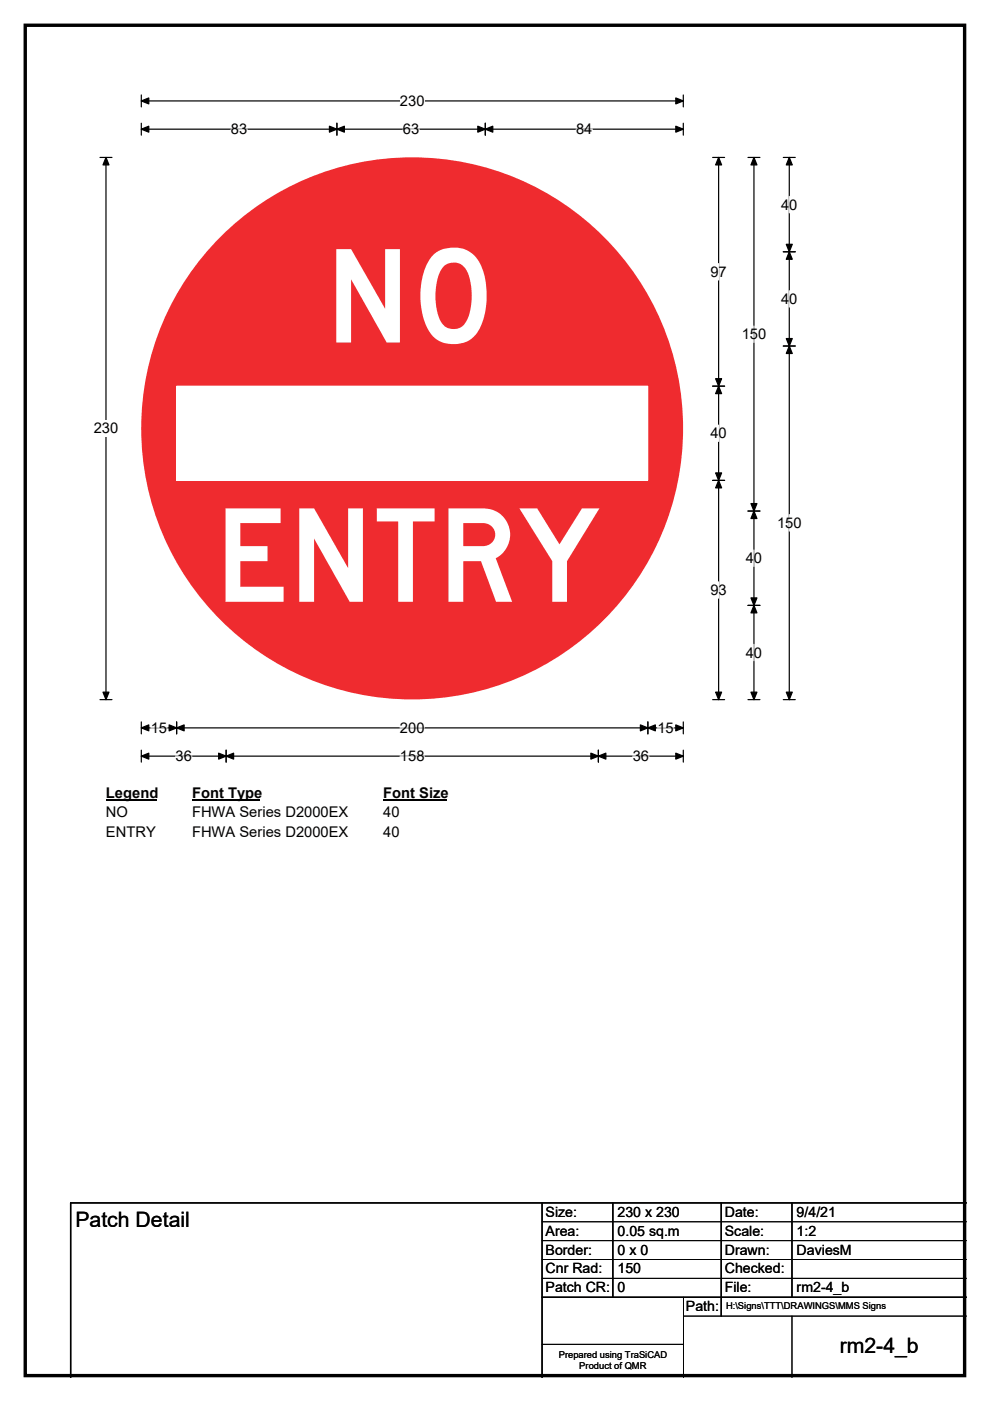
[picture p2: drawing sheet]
<svg xmlns="http://www.w3.org/2000/svg" width="210mm" height="297mm" viewBox="0 0 210 297" stroke-linecap="round" stroke-linejoin="round" font-family="sans-serif">
<path d="M5.4 5.4h199.2v286.3h-199.2z" fill="none" stroke="#000" stroke-width=".72"/>
<path d="M30 21.4h114.9M30 20.1v2.6M144.9 20.1v2.6" fill="none" stroke="#000" stroke-width=".25"/>
<path d="M30 21.4l1.6-.6v1.2zM143.3 20.8l1.6 .6-1.6 .6z" fill="#000" stroke="#000" stroke-width=".25"/>
<path d="M84.8 19.7h5.2v3.5h-5.2z" fill="#fff"/>
<g fill="none" stroke="#000" stroke-width=".25">
<path d="M21.2 33.4h2.5M22.5 33.4v114.9M30 27.4h114.9M30 26.1v2.6M71.5 26.1v2.6M102.9 26.1v2.6M144.9 26.1v2.6M21.2 148.3h2.5M30 153.1v2.5M30 159v2.6M30 154.3h114.9M37.5 153.1v2.5"/>
<path d="M48 159v2.6M126.9 159v2.6M137.4 153.1v2.5M144.9 153.1v2.5M144.9 159v2.6M30 160.3h114.9"/>
</g>
<g fill="#000" stroke="#000" stroke-width=".25">
<path d="M22.5 33.4l.6 1.6h-1.3zM30 27.4l1.6-.6v1.2zM71.5 27.4l1.5-.6v1.2zM69.9 26.8l1.6 .6-1.6 .6zM101.3 26.8l1.6 .6-1.6 .6zM102.9 27.4l1.6-.6v1.2zM143.3 26.8l1.6 .6-1.6 .6zM21.8 146.7h1.3l-.6 1.6zM30 154.3l1.6-.6v1.3zM37.5 154.3l1.6-.6v1.3zM35.9 153.7l1.6 .6-1.6 .7zM135.8 153.7l1.6 .6-1.6 .7z"/>
<path d="M137.4 154.3l1.6-.6v1.3zM143.3 153.7l1.6 .6-1.6 .7zM30 160.3l1.6-.6v1.3zM48 160.3l1.6-.6v1.3zM46.4 159.7l1.6 .6-1.6 .7zM125.3 159.7l1.6 .6-1.6 .7zM126.9 160.3l1.6-.6v1.3zM143.3 159.7l1.6 .6-1.6 .7z"/>
</g>
<path d="M49 27.4h3.5M85.5 27.4h3.4M122.2 27.4h3.5M32 154.3h3.5M84.8 154.3h5.2M139.4 154.3h3.5M37.2 160.3h3.5M84.8 160.3h5.2M134.2 160.3h3.5" fill="none" stroke="#fff" stroke-width=".25"/>
<path d="M19.9 89.1h5.2v3.5h-5.2z" fill="#fff"/>
<g fill="none" stroke="#000" stroke-width=".25">
<path d="M151.2 33.4h2.5M152.4 33.4v114.9M158.6 33.4h2.6M159.9 33.4v114.9M166.1 33.4h2.6M167.4 33.4v114.9M166.1 53.4h2.6M166.1 73.4h2.6M151.2 81.9h2.5M151.2 101.9h2.5M158.6 108.4h2.6M158.6 128.4h2.6"/>
<path d="M151.2 148.3h2.5M158.6 148.3h2.6M166.1 148.3h2.6"/>
</g>
<g fill="#000" stroke="#000" stroke-width=".25">
<path d="M152.4 33.4l.7 1.6h-1.3zM159.9 33.4l.6 1.6h-1.2zM167.4 33.4l.6 1.6h-1.2zM167.4 53.4l.6 1.6h-1.2zM166.8 51.8h1.2l-.6 1.6zM166.8 71.8h1.2l-.6 1.6zM167.4 73.4l.6 1.6h-1.2zM152.4 81.9l.7 1.6h-1.3zM151.8 80.3h1.3l-.7 1.6zM151.8 100.3h1.3l-.7 1.6zM152.4 101.9l.7 1.5h-1.3zM159.9 108.4l.6 1.5h-1.2z"/>
<path d="M159.3 106.8h1.2l-.6 1.6zM159.3 126.8h1.2l-.6 1.6zM159.9 128.4l.6 1.5h-1.2zM151.8 146.7h1.3l-.7 1.6zM159.3 146.7h1.2l-.6 1.6zM166.8 146.7h1.2l-.6 1.6z"/>
</g>
<path d="M152.4 55.9v3.5M167.4 41.6v3.5M159.9 69.1v3.5M167.4 61.6v3.5M152.4 90.1v3.5M159.9 116.6v3.5M167.4 109.1v3.5M152.4 123.4v3.4M159.9 136.6v3.5" fill="none" stroke="#fff" stroke-width=".25"/>
<path d="M22.5 166.3h10.7v3.5h-10.7z" fill="#fff"/>
<path d="M22.5 169.6h10.7" fill="none" stroke="#000" stroke-width=".32"/>
<path d="M40.7 166.3h14.4v3.5h-14.4z" fill="#fff"/>
<path d="M40.7 169.6h14.4" fill="none" stroke="#000" stroke-width=".32"/>
<path d="M81.3 166.3h13.4v3.5h-13.4z" fill="#fff"/>
<path d="M81.3 169.6h13.4" fill="none" stroke="#000" stroke-width=".32"/>
<g fill="#fff">
<path d="M22.5 170.5h4.6v3.5h-4.6z"/>
<path d="M40.7 170.5h33.1v3.5h-33.1z"/>
<path d="M81.3 170.5h3.5v3.5h-3.5z"/>
<path d="M22.5 174.7h10.5v3.5h-10.5z"/>
<path d="M40.7 174.7h33.1v3.5h-33.1z"/>
<path d="M81.3 174.7h3.5v3.5h-3.5z"/>
</g>
<circle cx="87.4" cy="90.8" r="57.5" fill="#ef2b2f"/>
<path d="M37.5 81.9h99.9v19.9h-99.9z" fill="#fff"/>
<path d="M37.5 81.9h99.9v19.9h-99.9z" fill="none" stroke="#fff" stroke-width=".21"/>
<path d="M115 255v37M130 255v20M153 255v24M168 255v20M205 255h-190v37M115 275h90" fill="none" stroke="#000" stroke-width=".3"/>
<path d="M115 259h90M115 263h90M115 267h90M115 271h90M145 279h60M145 275v17M168 279v13M115 285h30" fill="none" stroke="#000" stroke-width=".21"/>
<g font-size="27.5" fill="#fff">
<text x="69" y="72.6">NO</text>
<text x="45.5" y="127.6">ENTRY</text>
</g>
<g font-size="4.5">
<text x="16" y="260.1">Patch Detail</text>
<text x="178.1" y="286.9">rm2-4_b</text>
</g>
<g font-size="3.1">
<text x="84.8" y="22.5">230</text>
<text x="49" y="28.4">83</text>
<text x="85.5" y="28.4">63</text>
<text x="122.2" y="28.4">84</text>
<text x="165.7" y="44.4">40</text>
<text x="150.7" y="58.7">97</text>
<text x="165.7" y="64.4">40</text>
<text x="157.3" y="71.9">150</text>
<text x="19.9" y="91.9">230</text>
<text x="150.7" y="92.9">40</text>
<text x="164.8" y="111.9">150</text>
<text x="158.2" y="119.4">40</text>
<text x="150.7" y="126.2">93</text>
<text x="158.2" y="139.4">40</text>
<text x="32" y="155.4">15</text>
<text x="84.8" y="155.4">200</text>
<text x="139.4" y="155.4">15</text>
<text x="37.2" y="161.4">36</text>
<text x="84.8" y="161.4">158</text>
<text x="134.2" y="161.4">36</text>
<text x="22.5" y="169.1">Legend</text>
<text x="22.5" y="173.3">NO</text>
<text x="40.7" y="169.1">Font Type</text>
<text x="40.7" y="173.3">FHWA Series D2000EX</text>
<text x="81.3" y="169.1">Font Size</text>
<text x="81.3" y="173.3">40</text>
<text x="22.5" y="177.5">ENTRY</text>
<text x="40.7" y="177.5">FHWA Series D2000EX</text>
<text x="81.3" y="177.5">40</text>
</g>
<g font-size="3">
<text x="115.7" y="258">Size:</text>
<text x="131" y="258">230 x 230</text>
<text x="153.7" y="258">Date:</text>
<text x="169" y="258">9/4/21</text>
<text x="115.7" y="262">Area:</text>
<text x="131" y="262">0.05 sq.m</text>
<text x="153.7" y="262">Scale:</text>
<text x="169" y="262">1:2</text>
<text x="115.7" y="266">Border:</text>
<text x="115.7" y="270">Cnr Rad:</text>
<text x="131" y="266">0 x 0</text>
<text x="131" y="270">150</text>
<text x="153.7" y="266">Drawn:</text>
<text x="153.7" y="270">Checked:</text>
<text x="169" y="266">DaviesM</text>
<text x="115.7" y="274">Patch CR:</text>
<text x="131" y="274">0</text>
<text x="153.7" y="274">File:</text>
<text x="169" y="274">rm2-4_b</text>
<text x="145.5" y="278">Path:</text>
</g>
<g font-size="2">
<text x="154" y="277.6">H:\Signs\TTT\DRAWINGS\MMS Signs</text>
<text x="118.5" y="287.8">Prepared using TraSiCAD</text>
<text x="122.9" y="290.2">Product of QMR</text>
</g>
</svg>
